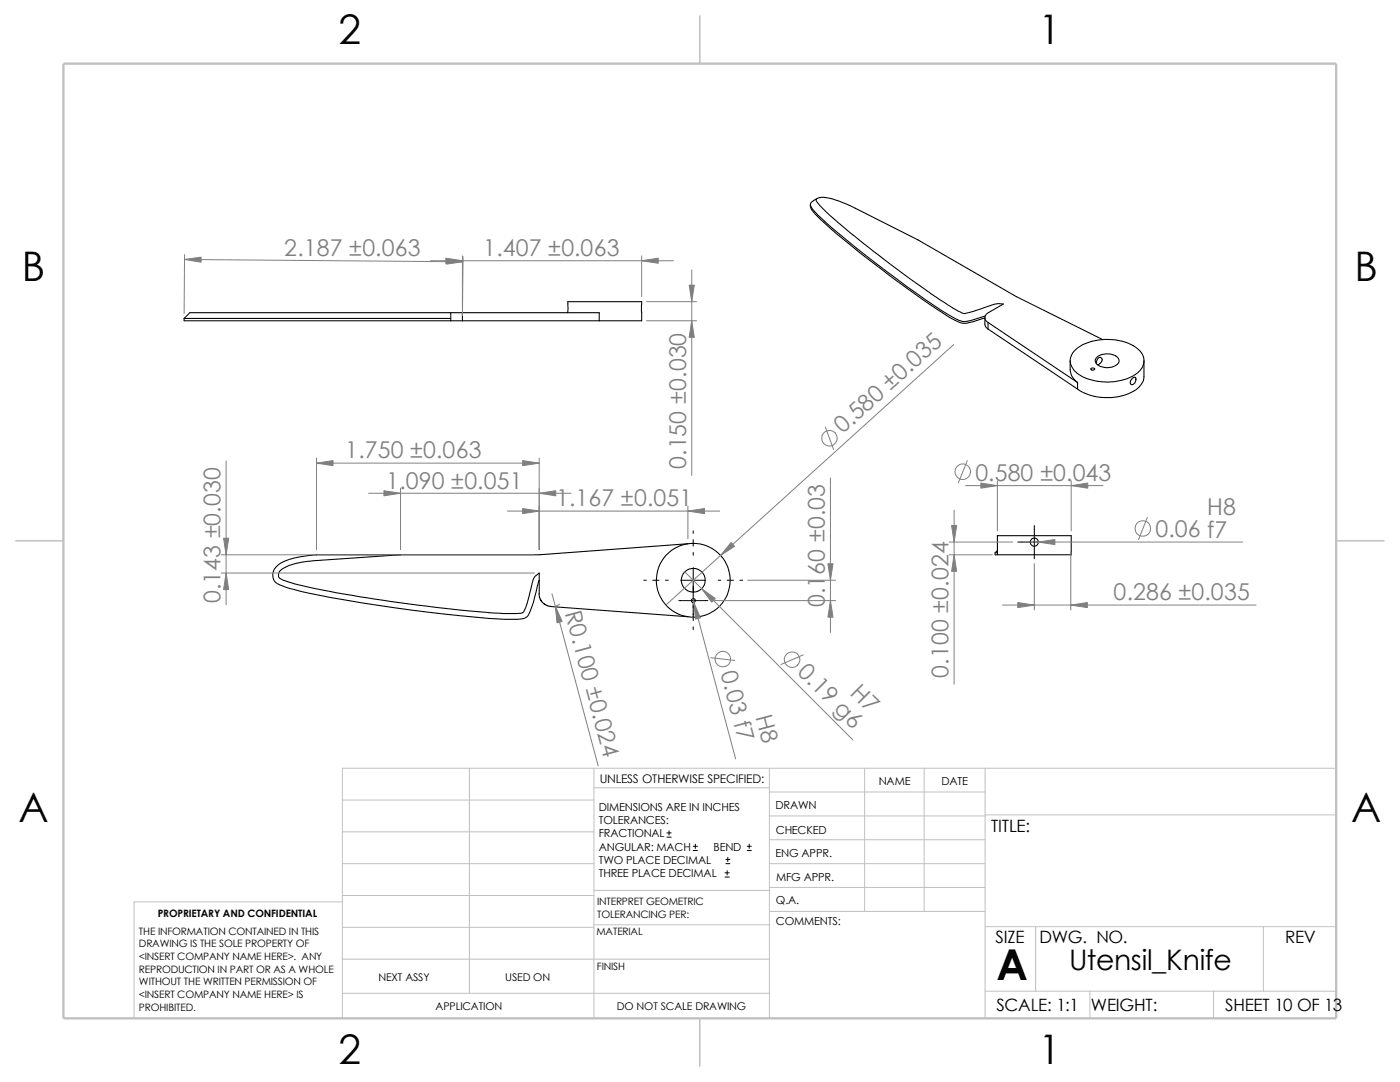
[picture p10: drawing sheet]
<svg xmlns="http://www.w3.org/2000/svg" width="279mm" height="216mm" viewBox="0 0 279 216" stroke-linecap="round" stroke-linejoin="round" font-family="sans-serif">
<g fill="none" stroke="#c0c0c0" stroke-width=".2">
<path d="M68.3 159.6h50.2M93.7 153.3v44.9M118.5 157.2h35M118.5 153.3v49.9M153.5 158h43.1M153.5 153.3v49.9M172.6 153.3v28.6M184.4 153.3v28.6M196.6 153.3v49.9M266.7 153.3h-198.4v49.9M68.3 180h-41.5v23.2M68.3 172.3h50.2"/>
<path d="M68.3 166h50.2M68.3 178.7h50.2M118.5 177.7h35.1M153.5 177.1h43.1M153.5 172.3h43.1M153.5 162.8h43.1M153.5 167.6h43.1M196.6 162.6h70.1M68.3 191.4h85.2M68.3 185h50.2M68.3 198.2h85.2M118.5 184.5h35.1"/>
<path d="M153.6 181.9h43M196.6 184.9h70.1M196.6 197.8h70.1M206.7 184.9v12.9M217.5 197.8v5.4M242.2 197.8v5.4M252.1 184.9v12.9"/>
</g>
<path d="M139.7 3.2v9.5M3.1 107.9h9.6M266.7 107.9h9.5M139.7 203.2v9.5" fill="none" stroke="#c0c0c0" stroke-width=".21"/>
<path d="M12.7 12.7h254v190.5h-254z" fill="none" stroke="#c0c0c0" stroke-width=".47"/>
<g fill="none" stroke="#000" stroke-width=".21">
<path d="M163.2 39.6l-.9 .4a.92 .92 0 0 0-.6 .8 .92 .92 0 0 0 .4 .9 64.4 64.4 0 0 0 8.8 7.8l2 1.6a154.2 154.2 0 0 0 17.8 12.5 3.6 3.6 0 0 0 3.7 .2l2.2-.8M161.7 40.8v.3M161.8 41.1a3.5 3.5 0 0 0 1.5 2.2 201.2 201.2 0 0 0 26.9 20.4 4.1 4.1 0 0 0 4.1 .5l2.3-.8v1.6l.6 .7M36.7 63.5v.5h53.3M36.7 63.5h53.3M90 62.4h2.3M90 64h2.3M90 62.4h-52.1l-1.2 1.1M90 62.4v1.6M92.3 62.4h27.3v1.6M92.3 62.4v1.6M92.3 64h27.3"/>
<path d="M113.3 62.4v-2.2h14.8v3.8h-8.5M197.2 64.3a1.06 1.06 0 0 1-.6-1 1.06 1.06 0 0 1 .7-.9l2.9-1.7a8.9 8.9 0 0 0-4.6 1l-2.9 .8a6.1 6.1 0 0 1-3.2-1.5l-.7-.4a209.5 209.5 0 0 1-24.8-19.2l-.6-.7a.68 .68 0 0 1-.4-1 4.1 4.1 0 0 1 3.5 .1l3.1 1.2 13.6 6.9 19.6 11.3 17.3 8.6M197.2 64.3l17.9 12M197.2 64.3v1.4M197.2 65.7l17.9 11.9M213.6 72a6.2 6.2 0 0 0 .2 2.9l.5 .7 .8 .7M214.8 69.7a10.7 10.7 0 0 1 8.5-1.8 5.9 5.9 0 0 1 5 3.5 3.4 3.4 0 0 1-2.2 3.7 11.5 11.5 0 0 1-11-.6 2.93 2.93 0 0 1-.3-4.8zM215.1 76.3v1.3M217.7 73.5a.42 .42 0 0 1 .4-.1 .42 .42 0 0 1 .3 .3 .42 .42 0 0 1-.4 .2 .42 .42 0 0 1-.3-.4zM218.8 72.5a.86 .86 0 0 1 .9-1.1 .85 .85 0 0 1 .1 .9 .85 .85 0 0 1-.7 .5h-.1M218.9 71.3a3.2 3.2 0 0 1 4.3 .3 1.17 1.17 0 0 1-1 1.6 3.2 3.2 0 0 1-3.5-.8l-.1-.5zM226 75.5a.44 .44 0 0 1 .6-.1 .44 .44 0 0 1 .1 .6 .65 .65 0 0 1-1.1 .6v-.5z"/>
<path d="M228.3 72v3.1a3.9 3.9 0 0 1-2.7 3.3 11.3 11.3 0 0 1-10.5-.8M79.9 110.7l-16.7 1.1a14.1 14.1 0 0 0-6.9 1.8 1.34 1.34 0 0 0-.6 1.6l1.4 .8a100.3 100.3 0 0 0 16.2 3.3 226.9 226.9 0 0 0 28.3 3.1l2.8-.1a25.9 25.9 0 0 0 2-6.6l.4-.7 .8-.7v4.2M107.6 118.5l.1 .8 .4 .7 .6 .6 .9 .4 27.7 2.1M137.3 108.5l-29.7 2.2h-44.4a15.3 15.3 0 0 0-7.7 2 2.26 2.26 0 0 0-1 2.4 2.26 2.26 0 0 0 1.8 1.8l.6 .2a155.8 155.8 0 0 0 21.9 4.2 177.8 177.8 0 0 0 24.5 2.3l1.4-.2a1.75 1.75 0 0 0 1.1-1.4l.7-1.9 1.1-4.3M198.6 110.3v.4M198.6 110.7h.4M199.1 106.9h14.7v3.8h-14.7zM199.1 109.9l-.5 .4h.5"/>
<circle cx="138.4" cy="115.8" r="7.4"/>
<circle cx="138.4" cy="115.8" r="2.39"/>
<circle cx="138.4" cy="119.8" r=".39"/>
<circle cx="206.4" cy="108.2" r=".82"/>
</g>
<g fill="none" stroke="#000" stroke-width=".2">
<path d="M128.5 115.8h.5M130.3 115.8h1.2M132.8 115.8h.5M135.5 119.8h5.8M135.8 115.8h5M138.3 105.9v.5M138.3 107.7v1.3M138.3 110.2v.6M138.3 113.3v10.5M143.3 115.8h.5M145.1 115.8h1.3M147.7 115.8h.5"/>
<path d="M203.1 108.2h6.6M206.4 104.9v6.6M138.3 125.1v.5M133.1 167h.8M133.1 166.2h.8M133.5 165.8v.8M138.3 169.7h.9M138.3 168.9h.9M138.8 168.4v.9M144.7 175h.8M144.7 174.2h.8M144.9 172.3h.8"/>
<path d="M144.9 171.5h.8M145.1 173.7v.9M145.2 171.1v.8M149.1 169.7h.8M149.1 168.9h.8M149.5 168.4v.9"/>
</g>
<g fill="none" stroke="#808080" stroke-width=".2">
<path d="M36.8 50.8l-.1 11.8M36.8 51.8l55.6 .4M85.9 52h48.5M92.3 51.1v10.3M92.4 51.2l-.1 11.8M128.1 51.1v8.1M138 53.8v41.1M129 60.2h10M129 64h10M190.3 68.7l-57.4 52M45.1 92v28.7M63.2 91.4v18.3"/>
<path d="M63.2 92.4h44.4M73.6 98.4h40.4M79.9 97.4v12.3M107.6 91.4v18.3M164.7 85.2l1.7 4.5M165.7 95.4v30.8M192.7 96.9h27.4M193 91.9l-1.7 4.5M199.1 95.9v10M213.8 95.9v10M44.2 110.7h62.4M44.2 114.3h62.4"/>
<path d="M101.3 102h42.3M110.2 118.5l9.2 34.3M136.7 114.1l33.5 33.6M137.3 101v6.5M138.3 119.5l8.5 31.9M142.2 119.8h24.6M149.2 115.8h17.6M189.4 108.2h12.7M189.4 110.7h8.6M190.4 101.8v34.7M205.6 108.2h42.4M206.4 112.5v9.2"/>
<path d="M213.7 110.2v11.5M229 103.3l-1.8 4.4M111.7 120.6l-.8 .3M141.9 131.2l4.7 .6M160.3 130.7l-4.4 1.9M200.1 120.7h50.6"/>
<circle cx="165.5" cy="87.4" r="1.57"/>
<circle cx="192.2" cy="94.1" r="1.56"/>
<circle cx="228.1" cy="105.5" r="1.56"/>
<circle cx="144.3" cy="131.5" r="1.56"/>
<circle cx="158.1" cy="131.6" r="1.55"/>
</g>
<g fill="#808080" stroke="#808080" stroke-width=".2">
<path d="M213.8 96.9l3.3-.5v1z"/>
<path d="M195.7 96.4l3.4 .5-3.4 .5z"/>
<path d="M207.2 108.2l3.3-.5v1z"/>
<path d="M189.9 104.9h1l-.5 3.3z"/>
<path d="M190.4 110.7l.5 3.3h-1z"/>
<path d="M203.1 120.2l3.3 .5-3.3 .5z"/>
<path d="M213.7 120.7l3.3-.5v1z"/>
<path d="M104.3 101.5l3.3 .5-3.3 .5z"/>
<path d="M137.3 102l3.3-.5v1z"/>
<path d="M145.9 108.2l.7 .8-2.8 1.8z"/>
<path d="M140 117.5l2.7 1.9-.7 .7z"/>
<path d="M138.5 120.2l1.3 3.1-1 .2z"/>
<path d="M165.7 119.8l.5 3.3h-1z"/>
<path d="M165.2 112.5h1l-.5 3.3z"/>
<path d="M110.8 120.9l1.4 3.1-1 .3z"/>
<path d="M107.6 98.4l3.3-.5v1z"/>
<path d="M76.6 97.9l3.3 .5-3.3 .5z"/>
<path d="M63.2 92.4l3.3-.5v1z"/>
<path d="M104.3 91.9l3.3 .5-3.3 .5z"/>
<path d="M45.1 114.3l.5 3.3h-1z"/>
<path d="M44.6 107.4h1l-.5 3.3z"/>
<path d="M89 51.5l3.3 .5-3.3 .5z"/>
<path d="M128.1 52l3.3-.5v1z"/>
<path d="M36.8 51.8l3.3-.5v1z"/>
<path d="M89.1 51.7l3.3 .5-3.3 .5z"/>
<path d="M137.5 56.9h1.1l-.6 3.3z"/>
<path d="M138 64l.6 3.3h-1.1z"/>
</g>
<text font-size="8.5" x="198.8" y="195.5">A</text>
<g font-size="8.1">
<text x="67.6" y="8.8">2</text>
<text x="207.3" y="8.8">1</text>
<text x="4.4" y="56.1">B</text>
<text x="270.3" y="56.1">B</text>
<text x="3.7" y="164.1">A</text>
<text x="269.6" y="164.1">A</text>
<text x="67.6" y="212.3">2</text>
<text x="207.3" y="212.3">1</text>
</g>
<text font-size="5.6" x="213.4" y="193.5">Utensil_Knife</text>
<g font-size="4.6" fill="#808080">
<text x="56.7" y="51">2.187 ±0.063</text>
<text x="96.4" y="51.1">1.407 ±0.063</text>
<text x="168.2" y="86.7" transform="rotate(-42 168.2 86.7)">0.580 ±0.035</text>
<text x="68.9" y="91.5">1.750 ±0.063</text>
<text x="136.9" y="93.6" transform="rotate(-90 136.9 93.6)">0.150 ±0.030</text>
<text x="194.6" y="95.9">0.580 ±0.043</text>
<text x="77.1" y="97.5">1.090 ±0.051</text>
<text x="111" y="101">1.167 ±0.051</text>
<text x="230.6" y="107.2">0.06 f7</text>
<text x="240.9" y="102.8">H8</text>
<text x="222.2" y="119.8">0.286 ±0.035</text>
<text x="44" y="120.4" transform="rotate(-90 44 120.4)">0.143 ±0.030</text>
<text x="112.7" y="122.3" transform="rotate(75 112.7 122.3)">R0.10</text>
<text x="164.6" y="121.2" transform="rotate(-90 164.6 121.2)">0.160 ±0.03</text>
<text x="116.8" y="137.6" transform="rotate(75 116.8 137.6)">±0.024</text>
<text x="143.8" y="134.2" transform="rotate(75 143.8 134.2)">0.03 f7</text>
<text x="159" y="134.3" transform="rotate(45 159 134.3)">0.19 g6</text>
<text x="189.3" y="135.2" transform="rotate(-90 189.3 135.2)">0.100 ±0.024</text>
<text x="150.7" y="143.1" transform="rotate(75 150.7 143.1)">H8</text>
<text x="169.5" y="138.4" transform="rotate(45 169.5 138.4)">H7</text>
</g>
<g font-size="3.4">
<text x="197.8" y="166">TITLE:</text>
<text x="198.7" y="188.1">SIZE</text>
<text x="207.5" y="188.1">DWG. NO.</text>
<text x="256.5" y="188.2">REV</text>
<text x="198.8" y="201.7">SCALE: 1:1</text>
<text x="217.7" y="201.8">WEIGHT:</text>
<text x="244.5" y="201.7">SHEET 10 OF 13</text>
</g>
<text font-size="2.4" x="119.7" y="156.2">UNLESS OTHERWISE SPECIFIED:</text>
<g font-size="2.2">
<text x="119.5" y="161.8">DIMENSIONS ARE IN INCHES</text>
<text x="154.8" y="161.5">DRAWN</text>
<text x="175.4" y="156.7">NAME</text>
<text x="187.9" y="156.7">DATE</text>
<text x="119.5" y="164.4">TOLERANCES:</text>
<text x="119.5" y="167.1">FRACTIONAL</text>
<text x="154.8" y="166.3">CHECKED</text>
<text x="119.5" y="169.8">ANGULAR: MACH</text>
<text x="119.5" y="172.4">TWO PLACE DECIMAL</text>
<text x="142.4" y="169.8">BEND</text>
<text x="154.8" y="171">ENG APPR.</text>
<text x="119.5" y="175">THREE PLACE DECIMAL</text>
<text x="154.9" y="175.7">MFG APPR.</text>
<text x="154.9" y="184.7">COMMENTS:</text>
<text x="154.9" y="180.5">Q.A.</text>
</g>
<g font-size="2.1">
<text x="75.5" y="195.7">NEXT ASSY</text>
<text x="100.8" y="195.7">USED ON</text>
<text x="86.9" y="201.5">APPLICATION</text>
<text x="123.1" y="201.6">DO NOT SCALE DRAWING</text>
</g>
<g font-size="2">
<text x="31.5" y="183">PROPRIETARY AND CONFIDENTIAL</text>
<text x="119.2" y="180.6">INTERPRET GEOMETRIC</text>
<text x="119.2" y="183.1">TOLERANCING PER:</text>
<text x="27.7" y="186.5">THE INFORMATION CONTAINED IN THIS</text>
<text x="27.7" y="189.1">DRAWING IS THE SOLE PROPERTY OF</text>
<text x="27.7" y="191.6">&lt;INSERT COMPANY NAME HERE&gt;. ANY</text>
<text x="119" y="186.6">MATERIAL</text>
<text x="27.7" y="194.1">REPRODUCTION IN PART OR AS A WHOLE</text>
<text x="27.7" y="196.6">WITHOUT THE WRITTEN PERMISSION OF</text>
<text x="119.1" y="193.5">FINISH</text>
<text x="27.7" y="199.1">&lt;INSERT COMPANY NAME HERE&gt; IS</text>
<text x="27.7" y="201.7">PROHIBITED.</text>
</g>
</svg>
